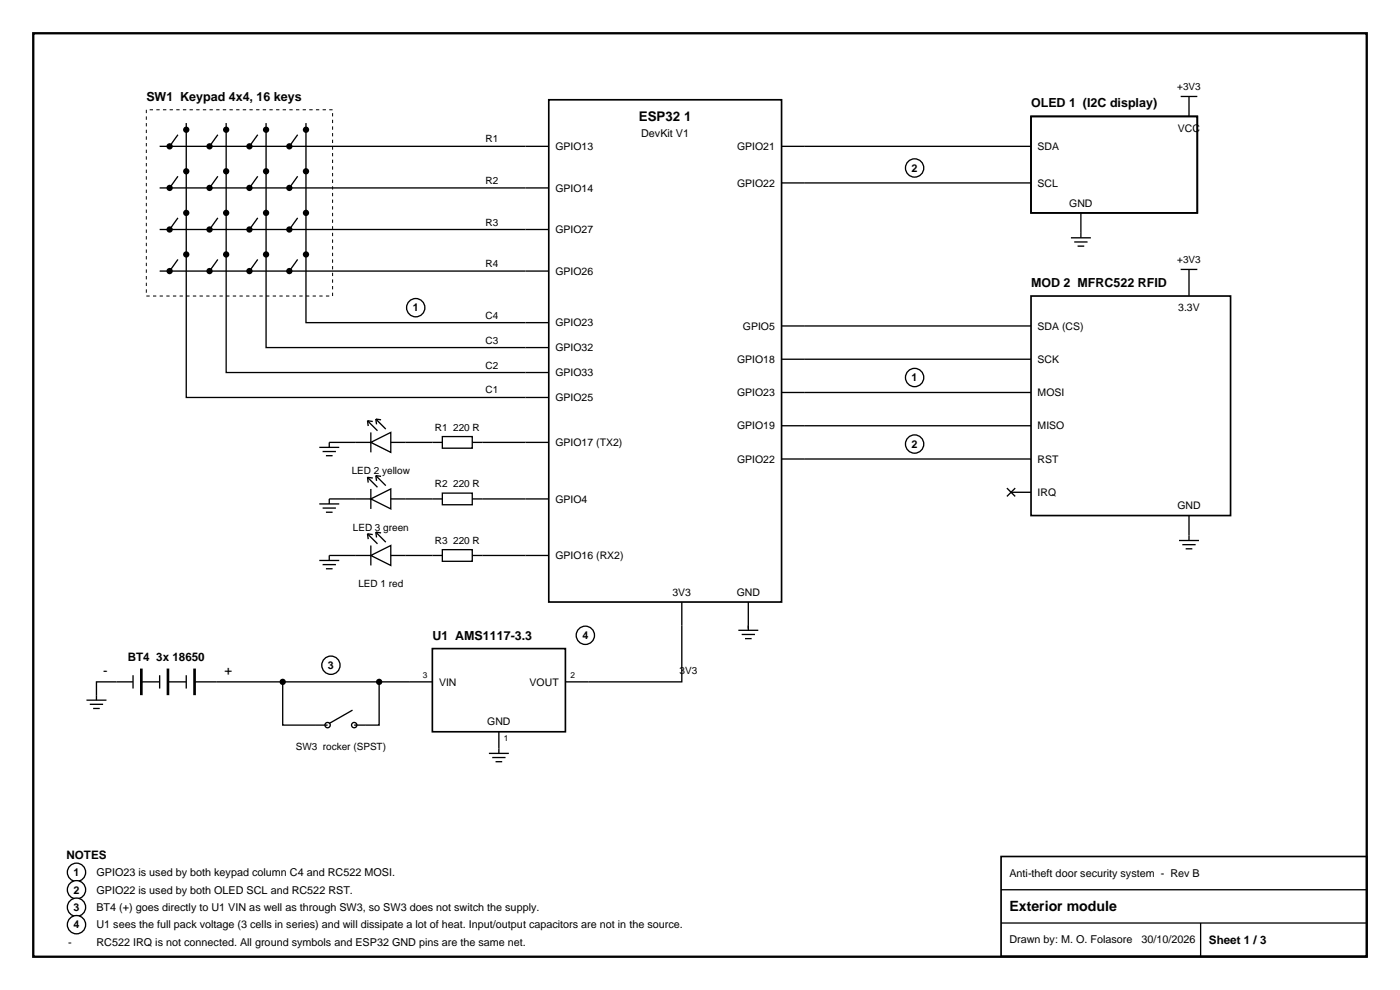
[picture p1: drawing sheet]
<svg xmlns="http://www.w3.org/2000/svg" width="297mm" height="210mm" viewBox="0 0 297 210" stroke-linecap="round" stroke-linejoin="round" font-family="sans-serif">
<path d="M7.1 7.1h282.8v195.8h-282.8z" fill="none" stroke="#000" stroke-width=".49"/>
<path d="M116.4 21.2h49.4v106.5h-49.4zM218.7 24.7h35.3v20.5h-35.3zM218.7 62.8h42.4v46.6h-42.4zM212.4 181.7h77.5v21.1h-77.5z" fill="none" stroke="#000" stroke-width=".35"/>
<g fill="none" stroke="#000" stroke-width=".28">
<path d="M33.9 31h82.5M33.9 39.9h82.5M37.7 28.6l-1.7 2.4M37.7 37.4l-1.7 2.5M39.5 26.1v58.2h76.9M46.2 28.6l-1.8 2.4M46.2 37.4l-1.8 2.5M48 26.1v52.9h68.4M54.7 28.6l-1.8 2.4M54.7 37.4l-1.8 2.5M56.4 26.1v47.6h60M63.1 28.6l-1.7 2.4"/>
<path d="M63.1 37.4l-1.7 2.5M64.9 26.1v42.3h51.5M165.8 31h52.9M165.8 38.8h52.9M250.5 20.5h3.5M252.2 20.5v4.2M33.9 48.7h82.5M33.9 57.5h82.5M37.7 46.2l-1.7 2.5M37.7 55l-1.7 2.5M46.2 46.2l-1.8 2.5M46.2 55l-1.8 2.5"/>
<path d="M54.7 46.2l-1.8 2.5M54.7 55l-1.8 2.5M63.1 46.2l-1.7 2.5M63.1 55l-1.7 2.5M227.2 50.4h4.2M227.9 51.3h2.8M228.6 52.2h1.4M229.3 45.2v5.2M250.5 57.1h3.5M252.2 57.1v5.7M165.8 69.1h52.9M165.8 76.2h52.9"/>
<path d="M67.7 94.9h4.3M68.4 95.8h2.9M69.1 96.7h1.5M78 89.3l2.1 2.1M78 89.3l1.1 .1M78 89.3l.1 1.1M78.7 93.8l4.2-2.1v4.3zM78.7 93.8h-8.9v1.1M78.7 91.7v4.3M79.7 88.9l2.1 2.1M79.7 88.9l1.1 .2M79.7 88.9l.2 1.1"/>
<path d="M82.9 93.8h10.9M93.8 92.6h6.4v2.5h-6.4zM100.2 93.8h16.2M165.8 83.3h52.9M165.8 90.3h52.9M165.8 97.4h52.9M67.7 106.9h4.3M67.7 118.9h4.3M68.4 107.8h2.9M68.4 119.8h2.9M69.1 108.7h1.5M78 101.2l2.1 2.2"/>
<path d="M78 101.2l1.1 .2M78 101.2l.1 1.2M78 113.2l2.1 2.2M78 113.2l1.1 .2M78 113.2l.1 1.2M78.7 105.8l4.2-2.1v4.2zM78.7 117.8l4.2-2.1v4.2zM78.7 105.8h-8.9v1.1M78.7 117.8h-8.9v1.1M78.7 103.7v4.2M78.7 115.7v4.2M79.7 100.9l2.1 2.1"/>
<path d="M79.7 100.9l1.1 .1M79.7 100.9l.2 1.1M79.7 112.9l2.1 2.1M79.7 112.9l1.1 .1M79.7 112.9l.2 1.1M82.9 105.8h10.9M82.9 117.8h10.9M93.8 104.6h6.4v2.5h-6.4zM93.8 116.6h6.4v2.5h-6.4zM100.2 105.8h16.2M100.2 117.8h16.2M213.6 103.5l1.8 1.8"/>
<path d="M214.5 104.4h4.2M215.4 103.5l-1.8 1.8M250.1 114.7h4.3M250.8 115.5h2.8M251.5 116.4h1.4M252.2 109.4v5.3M69.1 120.6h1.5M144.6 127.7v4.9M158.7 127.7v4.9M212.4 188.7h77.5M212.4 195.8h77.5M254.7 195.8v7"/>
</g>
<path d="M31 23.3h39.6v39.5h-39.6z" fill="none" stroke="#000" stroke-width=".21" stroke-dasharray=".7 .7" stroke-linecap="butt"/>
<g fill="#000">
<circle cx="36" cy="31" r=".67"/>
<circle cx="36" cy="39.9" r=".67"/>
<circle cx="39.5" cy="27.5" r=".67"/>
<circle cx="39.5" cy="36.3" r=".67"/>
<circle cx="44.4" cy="39.9" r=".67"/>
<circle cx="44.4" cy="31" r=".67"/>
<circle cx="48" cy="27.5" r=".67"/>
<circle cx="48" cy="36.3" r=".67"/>
<circle cx="52.9" cy="39.9" r=".67"/>
<circle cx="52.9" cy="31" r=".67"/>
<circle cx="56.4" cy="27.5" r=".67"/>
<circle cx="56.4" cy="36.3" r=".67"/>
<circle cx="61.4" cy="39.9" r=".67"/>
<circle cx="61.4" cy="31" r=".67"/>
<circle cx="64.9" cy="27.5" r=".67"/>
<circle cx="64.9" cy="36.3" r=".67"/>
<circle cx="36" cy="48.7" r=".67"/>
<circle cx="36" cy="57.5" r=".67"/>
<circle cx="39.5" cy="54" r=".67"/>
<circle cx="39.5" cy="45.2" r=".67"/>
<circle cx="44.4" cy="48.7" r=".67"/>
<circle cx="44.4" cy="57.5" r=".67"/>
<circle cx="48" cy="54" r=".67"/>
<circle cx="48" cy="45.2" r=".67"/>
<circle cx="52.9" cy="48.7" r=".67"/>
<circle cx="52.9" cy="57.5" r=".67"/>
<circle cx="56.4" cy="45.2" r=".67"/>
<circle cx="56.4" cy="54" r=".67"/>
<circle cx="61.4" cy="48.7" r=".67"/>
<circle cx="61.4" cy="57.5" r=".67"/>
<circle cx="64.9" cy="54" r=".67"/>
<circle cx="64.9" cy="45.2" r=".67"/>
</g>
<g fill="#fff" stroke="#000" stroke-width=".28">
<circle cx="88.2" cy="65.3" r="1.94"/>
<circle cx="194" cy="80.1" r="1.94"/>
<circle cx="194" cy="35.6" r="1.94"/>
<circle cx="194" cy="94.2" r="1.94"/>
</g>
<g fill="none" stroke="#000" stroke-width=".28">
<path d="M144.6 132.6v12h-24.7M156.6 133.7h4.3M157.3 134.6h2.9M158 135.5h1.5M158.7 132.6v1.1M18.3 148.5h4.3M19 149.4h2.9M19.8 150.3h1.4M28.2 144.6h-7.7v3.9M28.2 143.2v2.8M30 144.6h3.9M33.9 143.2v2.8"/>
<path d="M35.6 144.6h3.9M39.5 143.2v2.8M41.3 144.6h50.4M60 144.6v9.2h9.5M74.8 150.6l-5 2.9M80.4 144.6v9.2h-5.3M103.7 159.8h4.2M105.8 155.2v4.6M104.4 160.7h2.8M105.1 161.6h1.4"/>
<circle cx="69.5" cy="153.8" r=".56"/>
<circle cx="75.1" cy="153.8" r=".56"/>
</g>
<path d="M91.7 137.6h28.2v17.6h-28.2z" fill="none" stroke="#000" stroke-width=".35"/>
<path d="M30 141.8v5.7M35.6 141.8v5.7M41.3 141.8v5.7" fill="none" stroke="#000" stroke-width=".56"/>
<g fill="#000">
<circle cx="60" cy="144.6" r=".67"/>
<circle cx="80.4" cy="144.6" r=".67"/>
</g>
<g fill="#fff" stroke="#000" stroke-width=".28">
<circle cx="70.2" cy="141.1" r="1.94"/>
<circle cx="124.2" cy="134.8" r="1.94"/>
<circle cx="16.2" cy="185" r="1.94"/>
<circle cx="16.2" cy="188.7" r="1.94"/>
<circle cx="16.2" cy="192.4" r="1.94"/>
<circle cx="16.2" cy="196.1" r="1.94"/>
</g>
<text font-size="3" x="214.1" y="193.3">Exterior module</text>
<g font-size="2.8">
<text x="135.5" y="25.7">ESP32 1</text>
<text x="21.9" y="143.2">-</text>
<text x="47.6" y="143.2">+</text>
</g>
<g font-size="2.6">
<text x="31" y="21.4">SW1 Keypad 4x4, 16 keys</text>
<text x="218.7" y="22.8">OLED 1 (I2C display)</text>
<text x="218.7" y="60.9">MOD 2 MFRC522 RFID</text>
<text x="91.7" y="135.7">U1 AMS1117-3.3</text>
</g>
<g font-size="2.5">
<text x="27.1" y="140.2">BT4 3x 18650</text>
<text x="14.1" y="182.2">NOTES</text>
<text x="256.5" y="200.2">Sheet 1 / 3</text>
</g>
<g font-size="2.3">
<text x="136" y="29">DevKit V1</text>
<text x="193.4" y="36.4">2</text>
<text x="87.6" y="66.1">1</text>
<text x="193.4" y="80.9">1</text>
<text x="193.4" y="95">2</text>
<text x="123.5" y="135.6">4</text>
<text x="69.6" y="141.9">3</text>
<text x="15.6" y="185.8">1</text>
<text x="20.5" y="185.8">GPIO23 is used by both keypad column C4 and RC522 MOSI.</text>
<text x="15.6" y="189.5">2</text>
<text x="20.5" y="189.5">GPIO22 is used by both OLED SCL and RC522 RST.</text>
<text x="214.1" y="186">Anti-theft door security system - Rev B</text>
<text x="15.6" y="193.2">3</text>
<text x="15.6" y="196.9">4</text>
<text x="20.5" y="193.2">BT4 (+) goes directly to U1 VIN as well as through SW3, so SW3 does not switch the supply.</text>
<text x="20.5" y="196.9">U1 sees the full pack voltage (3 cells in series) and will dissipate a lot of heat. Input/output capacitors are not in the source.</text>
<text x="14.5" y="200.7">-</text>
<text x="20.5" y="200.7">RC522 IRQ is not connected. All ground symbols and ESP32 GND pins are the same net.</text>
<text x="214.1" y="200.1">Drawn by: M. O. Folasore</text>
<text x="242.2" y="200.1">30/10/2026</text>
</g>
<g font-size="2.2">
<text x="249.9" y="27.9">VCC</text>
<text x="117.8" y="31.8">GPIO13</text>
<text x="156.4" y="31.8">GPIO21</text>
<text x="220.1" y="31.8">SDA</text>
<text x="117.8" y="40.6">GPIO14</text>
<text x="156.4" y="39.6">GPIO22</text>
<text x="220.1" y="39.6">SCL</text>
<text x="226.8" y="43.8">GND</text>
<text x="117.8" y="49.5">GPIO27</text>
<text x="117.8" y="58.3">GPIO26</text>
<text x="117.8" y="69.2">GPIO23</text>
<text x="157.6" y="69.9">GPIO5</text>
<text x="220.1" y="69.9">SDA (CS)</text>
<text x="250" y="66">3.3V</text>
<text x="117.8" y="74.5">GPIO32</text>
<text x="156.4" y="77">GPIO18</text>
<text x="220.1" y="77">SCK</text>
<text x="117.8" y="79.8">GPIO33</text>
<text x="117.8" y="85.1">GPIO25</text>
<text x="156.4" y="84">GPIO23</text>
<text x="220.1" y="84">MOSI</text>
<text x="117.8" y="94.6">GPIO17 (TX2)</text>
<text x="156.4" y="91.1">GPIO19</text>
<text x="220.1" y="91.1">MISO</text>
<text x="156.4" y="98.1">GPIO22</text>
<text x="220.1" y="98.1">RST</text>
<text x="117.8" y="106.6">GPIO4</text>
<text x="220.1" y="105.2">IRQ</text>
<text x="249.8" y="108">GND</text>
<text x="117.8" y="118.6">GPIO16 (RX2)</text>
<text x="142.7" y="126.4">3V3</text>
<text x="156.3" y="126.4">GND</text>
<text x="93.1" y="145.4">VIN</text>
<text x="112.4" y="145.4">VOUT</text>
<text x="103.4" y="153.9">GND</text>
</g>
<g font-size="2.1">
<text x="249.7" y="19.1">+3V3</text>
<text x="103" y="30.2">R1</text>
<text x="103" y="39">R2</text>
<text x="103" y="47.8">R3</text>
<text x="103" y="56.7">R4</text>
<text x="249.7" y="55.8">+3V3</text>
<text x="103" y="67.6">C4</text>
<text x="103" y="72.9">C3</text>
<text x="103" y="83.5">C1</text>
<text x="103" y="78.2">C2</text>
<text x="92.2" y="91.4">R1 220 R</text>
<text x="74.6" y="100.6">LED 2 yellow</text>
<text x="92.2" y="103.4">R2 220 R</text>
<text x="74.8" y="112.6">LED 3 green</text>
<text x="92.2" y="115.4">R3 220 R</text>
<text x="76" y="124.6">LED 1 red</text>
<text x="144.2" y="142.9">3V3</text>
<text x="62.7" y="159.1">SW3 rocker (SPST)</text>
</g>
<g font-size="1.8">
<text x="89.7" y="143.8">3</text>
<text x="121" y="143.8">2</text>
<text x="106.9" y="157.3">1</text>
</g>
</svg>
